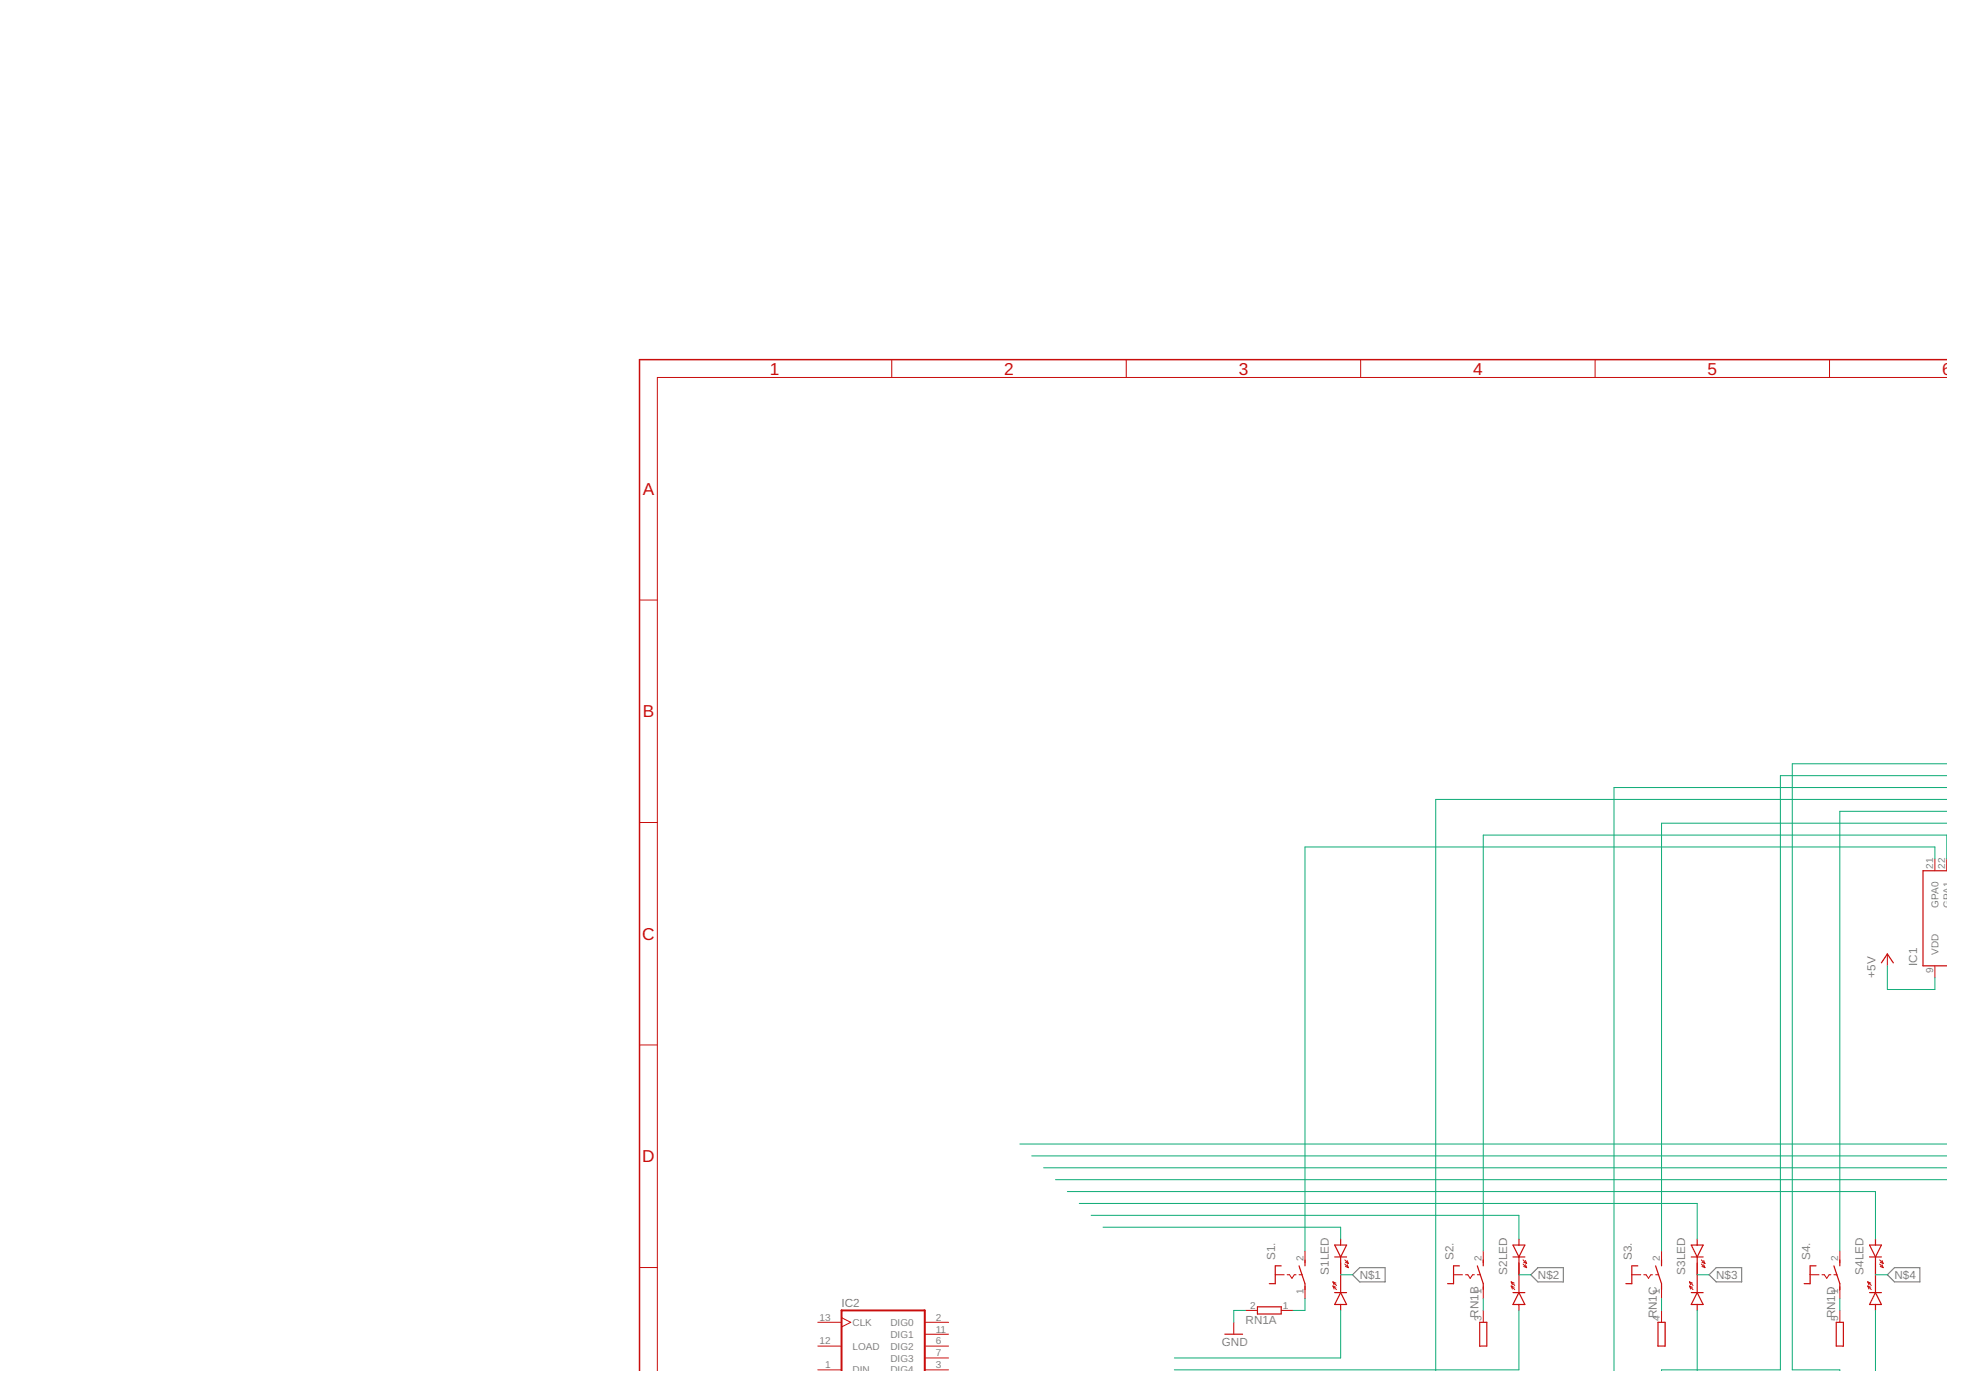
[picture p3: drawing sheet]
<svg xmlns="http://www.w3.org/2000/svg" width="420mm" height="297mm" viewBox="0 0 420 297" stroke-linecap="round" stroke-linejoin="round" font-family="sans-serif">
<path d="M289.1 272.4l1.5-1.5h5.4v3h-5.4zM328.7 270.9h5.4v3h-5.4l-1.5-1.5zM366.8 270.9h5.4v3h-5.4l-1.5-1.5zM404.9 270.9h5.4v3h-5.4l-1.5-1.5z" fill="none" stroke="#808080" stroke-width=".25"/>
<g fill="none" stroke="#c90d0c" stroke-width=".25">
<path d="M416 186.1h-5v20.3h5M402.1 205.8l1.3-1.9 1.2 1.9M268.7 279.3h5.1v1.5h-5.1zM273.8 270.5h-1.3v3.8h-1.2M277.6 270.5l1.3 3.8v1.3M278.9 269.2v1.3M285.2 266.1h2.6l-1.3 2.5zM285.2 268.6h2.6M285.2 276.2h2.6M286.5 264.8v1.3M286.5 268.6v7.6M286.5 278.8v1.2"/>
<path d="M286.5 276.2l1.3 2.6h-2.6zM311.9 270.5h-1.3v3.8h-1.2M315.7 270.5l1.3 3.8v1.3M317 269.2v1.3M323.3 268.6h2.6M323.3 266.1h2.6l-1.3 2.5zM323.3 276.2h2.6M324.6 276.2l1.3 2.6h-2.6zM324.6 264.8v1.3M324.6 268.6v7.6M324.6 278.8v1.2M350 270.5h-1.3v3.8h-1.2"/>
<path d="M353.8 270.5l1.3 3.8v1.3M355.1 269.2v1.3M361.4 268.6h2.6M361.4 266.1h2.6l-1.3 2.5zM361.4 276.2h2.6M362.7 276.2l1.3 2.6h-2.6zM362.7 264.8v1.3M362.7 268.6v7.6M362.7 278.8v1.2M388.1 270.5h-1.3v3.8h-1.2M391.9 270.5l1.3 3.8v1.3M393.2 269.2v1.3"/>
<path d="M399.5 268.6h2.6M399.5 266.1h2.6l-1.3 2.5zM399.5 276.2h2.6M400.8 276.2l1.3 2.6h-2.6zM400.8 264.8v1.3M400.8 268.6v7.6M400.8 278.8v1.2M261.8 285.1h3.8M316.2 282.6h1.6v5.1h-1.6zM354.3 282.6h1.6v5.1h-1.6zM392.4 282.6h1.6v5.1h-1.6z"/>
</g>
<g fill="none" stroke="#c90d0c" stroke-width=".21">
<path d="M190.6 76.9v3.8M240.7 76.9v3.8M290.8 76.9v3.8M340.9 76.9v3.8M391 76.9v3.8M416 80.7h-275.5v212.2M136.7 128.2h3.8M136.7 175.8h3.8M413.5 183.5v2.6M403.4 203.9v2.5M413.5 206.4v2.5M136.7 223.3h3.8"/>
<path d="M136.7 270.9h3.8M272.5 272.4h1.9M275.1 272.4h.5l.5 .8 .5-.8h.4M277.6 272.4h.7M278.9 267.3v2.6M278.9 275v2.5M284.9 274.8l.7 .8M284.9 274.8l.2 .7M284.9 274.8l.6 .3M284.9 273.9l.7 .8M284.9 273.9l.2 .7M284.9 273.9l.6 .3"/>
<path d="M286.5 269.9v2.5M287.4 269.2l.8 .8M287.4 270.1l.8 .8M287.5 269.7l.7 .3M287.5 270.6l.7 .3M287.9 269.4l.3 .6M287.9 270.3l.3 .6M310.6 272.4h1.9M313.2 272.4h.5l.5 .8 .5-.8h.4M315.7 272.4h.7M317 267.3v2.6M317 275v2.5"/>
<path d="M323 274.8l.7 .8M323 274.8l.2 .7M323 274.8l.6 .3M323 273.9l.7 .8M323 273.9l.2 .7M323 273.9l.6 .3M324.6 269.9v2.5M325.5 269.2l.8 .8M325.5 270.1l.8 .8M325.6 269.7l.7 .3M325.6 270.6l.7 .3M326 269.4l.3 .6"/>
<path d="M326 270.3l.3 .6M348.7 272.4h1.9M351.3 272.4h.5l.5 .8 .5-.8h.4M353.8 272.4h.7M355.1 267.3v2.6M355.1 275v2.5M361.1 274.8l.7 .8M361.1 274.8l.2 .7M361.1 274.8l.6 .3M361.1 273.9l.7 .8M361.1 273.9l.2 .7M361.1 273.9l.6 .3"/>
<path d="M362.7 269.9v2.5M363.6 269.2l.8 .8M363.6 270.1l.8 .8M363.7 269.7l.7 .3M363.7 270.6l.7 .3M364.1 269.4l.3 .6M364.1 270.3l.3 .6M386.8 272.4h1.9M389.4 272.4h.5l.5 .8 .5-.8h.4M391.9 272.4h.7M393.2 267.3v2.6M393.2 275v2.5"/>
<path d="M399.2 274.8l.7 .8M399.2 274.8l.2 .7M399.2 274.8l.6 .3M399.2 273.9l.7 .8M399.2 273.9l.2 .7M399.2 273.9l.6 .3M400.8 269.9v2.5M401.7 269.2l.8 .8M401.7 270.1l.8 .8M401.8 269.7l.7 .3M401.8 270.6l.7 .3M402.2 269.4l.3 .6"/>
<path d="M402.2 270.3l.3 .6M174.8 287.7h5.1M174.8 292.7h5.1M174.8 282.6h5.1M179.9 281.6l1.9 1-1.9 1M197.6 287.7h5.1M197.6 290.2h5.1M197.6 292.7h5.1M197.6 285.1h5.1M197.6 282.6h5.1M263.7 282.6v2.5M266.2 280h2.5"/>
<path d="M273.8 280h2.6M317 280v2.6M355.1 280v2.6M393.2 280v2.6"/>
</g>
<path d="M416 76.9h-279.3v216" fill="none" stroke="#c90d0c" stroke-width=".32"/>
<path d="M179.9 292.9v-12.9h17.7v12.9" fill="none" stroke="#c90d0c" stroke-width=".42"/>
<g fill="none" stroke="#0dab76" stroke-width=".21">
<path d="M416 165.8h-35.5v126.9h-25.4v.2M416 163.2h-33v129.5h10.2v.2M416 173.4h-22.8v93.9M416 175.9h-60.9v91.4M416 178.5h-99v88.8M416 170.8h-109.2v122.1M416 168.3h-71.1v124.6M413.5 183.5v-2.5h-134.6v86.3M403.4 206.4v5.1h10.1v-2.6M218 244.5h198M220.5 247h195.5M223 249.6h193"/>
<path d="M225.6 252.1h190.4M228.1 254.6h172.7v10.2M230.7 257.2h132v7.6M233.2 259.7h91.4v5.1M235.7 262.3h50.8v2.5M278.9 277.5v2.5h-2.5M286.5 272.4h2.6M317 277.5v2.5M324.6 272.4h2.6M355.1 277.5v2.5M362.7 272.4h2.6M393.2 277.5v2.5"/>
<path d="M400.8 272.4h2.6M266.2 280h-2.5v2.6M286.5 280v10.2h-35.5M324.6 280v12.7h-73.6M362.7 280v12.9M400.8 280v12.9"/>
</g>
<g font-size="3.7" fill="#c90d0c">
<text x="164.5" y="80.1">1</text>
<text x="214.6" y="80.1">2</text>
<text x="264.7" y="80.1">3</text>
<text x="314.8" y="80.1">4</text>
<text x="364.9" y="80.1">5</text>
<text x="415" y="80.1">6</text>
<text x="137.4" y="105.7">A</text>
<text x="137.4" y="153.3">B</text>
<text x="137.2" y="200.8">C</text>
<text x="137.2" y="248.4">D</text>
</g>
<g font-size="2.5" fill="#808080">
<text x="400.8" y="208.9" transform="rotate(-90 400.8 208.9)">+5V</text>
<text x="409.7" y="206.4" transform="rotate(-90 409.7 206.4)">IC1</text>
<text x="272.6" y="269.2" transform="rotate(-90 272.6 269.2)">S1.</text>
<text x="310.6" y="269.2" transform="rotate(-90 310.6 269.2)">S2.</text>
<text x="348.7" y="269.2" transform="rotate(-90 348.7 269.2)">S3.</text>
<text x="386.8" y="269.2" transform="rotate(-90 386.8 269.2)">S4.</text>
<text x="284" y="272.4" transform="rotate(-90 284 272.4)">S1LED</text>
<text x="290.6" y="273.3">N$1</text>
<text x="322.1" y="272.4" transform="rotate(-90 322.1 272.4)">S2LED</text>
<text x="328.7" y="273.3">N$2</text>
<text x="360.2" y="272.4" transform="rotate(-90 360.2 272.4)">S3LED</text>
<text x="366.8" y="273.3">N$3</text>
<text x="398.3" y="272.4" transform="rotate(-90 398.3 272.4)">S4LED</text>
<text x="404.9" y="273.3">N$4</text>
<text x="179.8" y="279.4">IC2</text>
<text x="316" y="281.6" transform="rotate(-90 316 281.6)">RN1B</text>
<text x="354.1" y="281.8" transform="rotate(-90 354.1 281.8)">RN1C</text>
<text x="392.2" y="281.8" transform="rotate(-90 392.2 281.8)">RN1D</text>
<text x="261.1" y="287.7">GND</text>
<text x="266.2" y="282.8">RN1A</text>
</g>
<g font-size="2.1" fill="#808080">
<text x="413.2" y="185.7" transform="rotate(-90 413.2 185.7)">21</text>
<text x="415.7" y="185.7" transform="rotate(-90 415.7 185.7)">22</text>
<text x="414.3" y="194" transform="rotate(-90 414.3 194)">GPA0</text>
<text x="416.8" y="194" transform="rotate(-90 416.8 194)">GPA1</text>
<text x="413.2" y="207.9" transform="rotate(-90 413.2 207.9)">9</text>
<text x="414.3" y="204" transform="rotate(-90 414.3 204)">VDD</text>
<text x="278.5" y="269.5" transform="rotate(-90 278.5 269.5)">2</text>
<text x="316.6" y="269.5" transform="rotate(-90 316.6 269.5)">2</text>
<text x="354.7" y="269.5" transform="rotate(-90 354.7 269.5)">2</text>
<text x="392.8" y="269.5" transform="rotate(-90 392.8 269.5)">2</text>
<text x="267.2" y="279.7">2</text>
<text x="274.2" y="279.7">1</text>
<text x="278.5" y="276.5" transform="rotate(-90 278.5 276.5)">1</text>
<text x="316.6" y="276.5" transform="rotate(-90 316.6 276.5)">1</text>
<text x="354.7" y="276.5" transform="rotate(-90 354.7 276.5)">1</text>
<text x="392.8" y="276.5" transform="rotate(-90 392.8 276.5)">1</text>
<text x="175.1" y="287.3">12</text>
<text x="175.1" y="282.2">13</text>
<text x="182.2" y="283.3">CLK</text>
<text x="190.3" y="285.9">DIG1</text>
<text x="190.3" y="283.3">DIG0</text>
<text x="200" y="287.3">6</text>
<text x="200" y="284.8">11</text>
<text x="200" y="282.2">2</text>
<text x="316.6" y="282.2" transform="rotate(-90 316.6 282.2)">3</text>
<text x="354.7" y="282.2" transform="rotate(-90 354.7 282.2)">4</text>
<text x="392.8" y="282.2" transform="rotate(-90 392.8 282.2)">5</text>
<text x="176.3" y="292.4">1</text>
<text x="182.2" y="293.5">DIN</text>
<text x="182.2" y="288.4">LOAD</text>
<text x="190.3" y="288.4">DIG2</text>
<text x="190.3" y="291">DIG3</text>
<text x="190.3" y="293.5">DIG4</text>
<text x="200" y="289.8">7</text>
<text x="200" y="292.4">3</text>
</g>
</svg>
